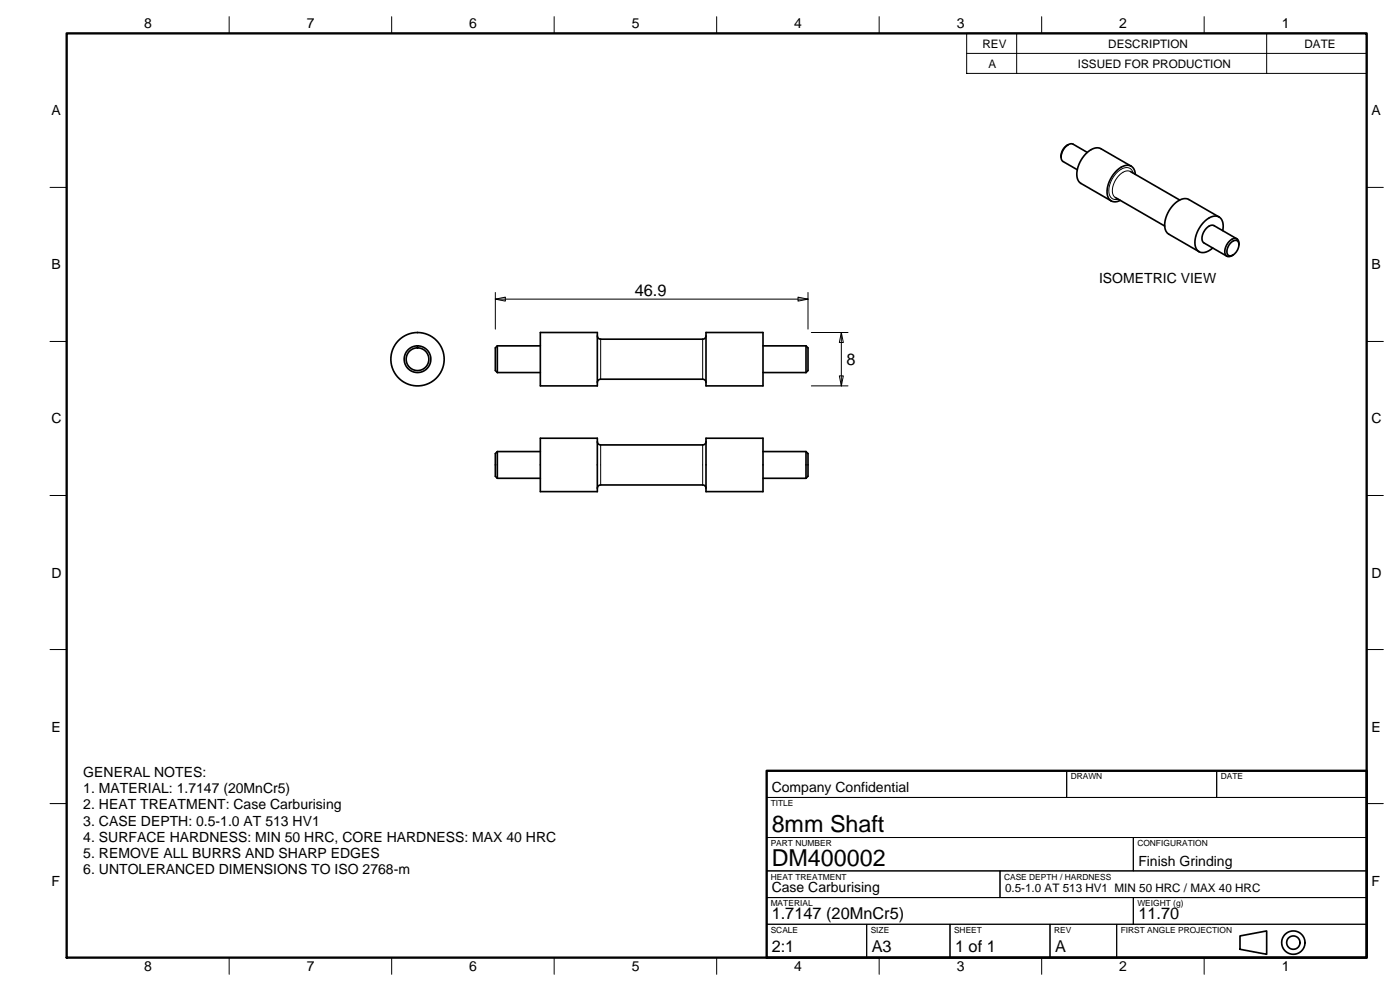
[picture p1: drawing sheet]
<svg xmlns="http://www.w3.org/2000/svg" width="420mm" height="297mm" viewBox="0 0 420 297" stroke-linecap="round" stroke-linejoin="round" font-family="sans-serif">
<path d="M20 10h390v277h-390zM230 231h180v56h-180z" fill="none" stroke="#000" stroke-width=".7"/>
<g fill="none" stroke="#000" stroke-width=".3">
<path d="M68.8 5v5M117.5 5v5M166.3 5v5M215 5v5M263.8 5v5M290 10h120v12h-120zM290 16h120M305 10v12M312.5 5v5M361.3 5v5M380 10v12M15 56.2h5"/>
<path d="M339.1 51.4a2.84 2.84 0 0 0-3.4 1.2 5.4 5.4 0 0 0-1.6 6.1l.5 .5M340 51.9a2.16 2.16 0 0 0-3.6-1.2 7 7 0 0 0-3.4 8.2l1 .8h1.5M410 56.2h5M148.6 89.7l3-.7v1.3zM148.6 87.7v11M148.6 89.7h93.8M239.4 89l3 .7-3 .6zM242.4 87.7v11M243.4 99.7h11M252.4 99.7l.6 3h-1.2zM252.4 99.7v16M15 102.3h5"/>
<path d="M180.2 101.7v12M210.8 101.7v12M243.4 115.7h11M251.8 112.7h1.2l-.6 3zM410 102.3h5M180.2 133.3v12M210.8 133.3v12M15 148.5h5M410 148.5h5M15 194.7h5M410 194.7h5M230 239h180v12h-180z"/>
<path d="M230 231h90v8h-90zM320 231h45v8h-45zM365 231h45v8h-45zM15 240.8h5M230 251h110v10h-110zM340 251h70v10h-70zM410 240.8h5M230 277h30v10h-30zM230 269h110v8h-110zM230 261h70v8h-70zM260 277h25v10h-25zM285 277h30v10h-30z"/>
<path d="M300 261h110v8h-110zM315 277h20v10h-20zM335 277h75v10h-75zM340 269h70v8h-70zM68.8 287v5M117.5 287v5M166.3 287v5M215 287v5M263.8 287v5M312.5 287v5M361.3 287v5"/>
</g>
<g fill="none" stroke="#000" stroke-width=".5">
<path d="M318.3 47l.2 .9 .4 .5 4.3 2.5M320.4 43.4l.7-.3 .7 .1 4.4 2.5M320.4 43.4l-1.5 1.6-.6 2M320.4 43.4a4 4 0 0 0-2.1 3.6M334.6 59.2l14.8 8.5M339.1 51.4l14.8 8.5M339.4 49.8l-.6-.2a5.2 5.2 0 0 0-5 3 6.6 6.6 0 0 0-1.2 6.9l.8 .7M339.4 49.8l.8 .9 .4 1.6M339.4 49.8l-9.7-5.4a5.2 5.2 0 0 0-5 2.9 6.6 6.6 0 0 0-1.2 6.9l.8 .8 9.1 5.2M336.1 60.1l-1.4 .4-1.3-.3M363.8 74.3a3.5 3.5 0 0 1-4.1 1.1M365.7 65l-9.6-5.4a5.2 5.2 0 0 0-5 2.9 6.6 6.6 0 0 0-1.2 6.9l.7 .8 9.1 5.2"/>
<path d="M365.7 65l-.5-.2a5.2 5.2 0 0 0-5 3 6.6 6.6 0 0 0-1.2 6.9l.7 .7M365.7 65a3.6 3.6 0 0 1 1.1 4.1M369.9 76.4l-1 .5-.8-.1M371.1 71.6l-6.9-4a2.26 2.26 0 0 0-2.8 1.4 2.74 2.74 0 0 0-.3 3.8l7 4M371.1 71.6a2.26 2.26 0 0 0-2.8 1.4 2.74 2.74 0 0 0-.3 3.7l.1 .1M371.1 71.6l.5 .6 .1 1.1M371.7 73.3l-.1-.7a1.2 1.2 0 0 0-2.2 0 2.83 2.83 0 0 0-.9 3.9l.5 .2 .9-.3M371.7 73.3l-.6 1.9-1.2 1.2M162.1 99.7h17.1v16h-17.1zM211.8 99.7h17.1v16h-17.1zM149.2 103.7h12.9M149.2 103.7v7.9"/>
<path d="M149.2 103.7l-.6 .6v6.8l.6 .5M149.2 111.6h12.9M179.2 100.6a1 1 0 0 0 1 1.1h30.6a1 1 0 0 0 1-1.1M179.2 114.6a1 1 0 0 1 1-.9h30.6a1 1 0 0 1 1 .9M228.9 103.7h12.9M228.9 111.6h12.9M241.8 103.7v7.9M241.8 103.7l.6 .6v6.8l-.6 .5M149.2 135.3v8M149.2 135.3l-.6 .6v6.8l.6 .6M149.2 135.3h12.9M162.1 131.3h17.1v16h-17.1z"/>
<path d="M179.2 132.3a1 1 0 0 0 1 1h30.6a1 1 0 0 0 1-1M211.8 131.3h17.1v16h-17.1zM228.9 135.3h12.9M241.8 135.3v8M241.8 135.3l.6 .6v6.8l-.6 .6M149.2 143.3h12.9M179.2 146.3a1 1 0 0 1 1-1h30.6a1 1 0 0 1 1 1M228.9 143.3h12.9M372 280.5l8-1.5v7l-8-1.5z"/>
<circle cx="125.3" cy="107.7" r="3.4"/>
<circle cx="125.3" cy="107.7" r="4"/>
<circle cx="125.3" cy="107.7" r="8"/>
<circle cx="388" cy="282.5" r="3.5"/>
<circle cx="388" cy="282.5" r="2"/>
</g>
<g font-size="7">
<text x="231.5" y="249.4">8mm Shaft</text>
<text x="231.5" y="259.4">DM400002</text>
</g>
<g font-size="4.9">
<text x="190.4" y="88.7">46.9</text>
<text x="253.9" y="109.4">8</text>
<text x="231.5" y="275.4">1.7147 (20MnCr5)</text>
<text x="341.5" y="275.4">11.70</text>
<text x="231.5" y="285.4">2:1</text>
<text x="261.5" y="285.4">A3</text>
<text x="286.5" y="285.4">1 of 1</text>
<text x="316.5" y="285.4">A</text>
</g>
<g font-size="4.2">
<text x="43.3" y="8.5">8</text>
<text x="92" y="8.5">7</text>
<text x="140.8" y="8.5">6</text>
<text x="189.5" y="8.5">5</text>
<text x="238.3" y="8.5">4</text>
<text x="287" y="8.5">3</text>
<text x="335.8" y="8.5">2</text>
<text x="384.5" y="8.5">1</text>
<text x="15.4" y="34.6">A</text>
<text x="411.4" y="34.6">A</text>
<text x="15.4" y="80.8">B</text>
<text x="411.4" y="80.8">B</text>
<text x="329.7" y="84.9">ISOMETRIC VIEW</text>
<text x="15.4" y="126.9">C</text>
<text x="411.4" y="126.9">C</text>
<text x="15.4" y="173.1">D</text>
<text x="411.4" y="173.1">D</text>
<text x="15.4" y="219.2">E</text>
<text x="411.4" y="219.2">E</text>
<text x="25" y="233">GENERAL NOTES:</text>
<text x="25" y="237.8">1. MATERIAL: 1.7147 (20MnCr5)</text>
<text x="231.5" y="237.4">Company Confidential</text>
<text x="25" y="242.6">2. HEAT TREATMENT: Case Carburising</text>
<text x="25" y="247.4">3. CASE DEPTH: 0.5-1.0 AT 513 HV1</text>
<text x="25" y="252.2">4. SURFACE HARDNESS: MIN 50 HRC, CORE HARDNESS: MAX 40 HRC</text>
<text x="25" y="257">5. REMOVE ALL BURRS AND SHARP EDGES</text>
<text x="25" y="261.8">6. UNTOLERANCED DIMENSIONS TO ISO 2768-m</text>
<text x="341.5" y="259.4">Finish Grinding</text>
<text x="15.4" y="265.4">F</text>
<text x="231.5" y="267.4">Case Carburising</text>
<text x="411.4" y="265.4">F</text>
<text x="43.3" y="291">8</text>
<text x="92" y="291">7</text>
<text x="140.8" y="291">6</text>
<text x="189.5" y="291">5</text>
<text x="238.3" y="291">4</text>
<text x="287" y="291">3</text>
<text x="335.8" y="291">2</text>
<text x="384.5" y="291">1</text>
</g>
<g font-size="3.5">
<text x="294.8" y="14.5">REV</text>
<text x="332.5" y="14.5">DESCRIPTION</text>
<text x="391.4" y="14.5">DATE</text>
<text x="296.6" y="20.5">A</text>
<text x="323.4" y="20.5">ISSUED FOR PRODUCTION</text>
<text x="301.5" y="267.4">0.5-1.0 AT 513 HV1 MIN 50 HRC / MAX 40 HRC</text>
</g>
<g font-size="2.5">
<text x="321.2" y="233.6">DRAWN</text>
<text x="366.2" y="233.6">DATE</text>
<text x="231.2" y="241.6">TITLE</text>
<text x="231.2" y="253.6">PART NUMBER</text>
<text x="341.2" y="253.6">CONFIGURATION</text>
<text x="231.2" y="263.6">HEAT TREATMENT</text>
<text x="301.2" y="263.6">CASE DEPTH / HARDNESS</text>
<text x="231.2" y="271.6">MATERIAL</text>
<text x="341.2" y="271.6">WEIGHT (g)</text>
<text x="231.2" y="279.6">SCALE</text>
<text x="261.2" y="279.6">SIZE</text>
<text x="286.2" y="279.6">SHEET</text>
<text x="316.2" y="279.6">REV</text>
<text x="336.2" y="279.6">FIRST ANGLE PROJECTION</text>
</g>
</svg>
